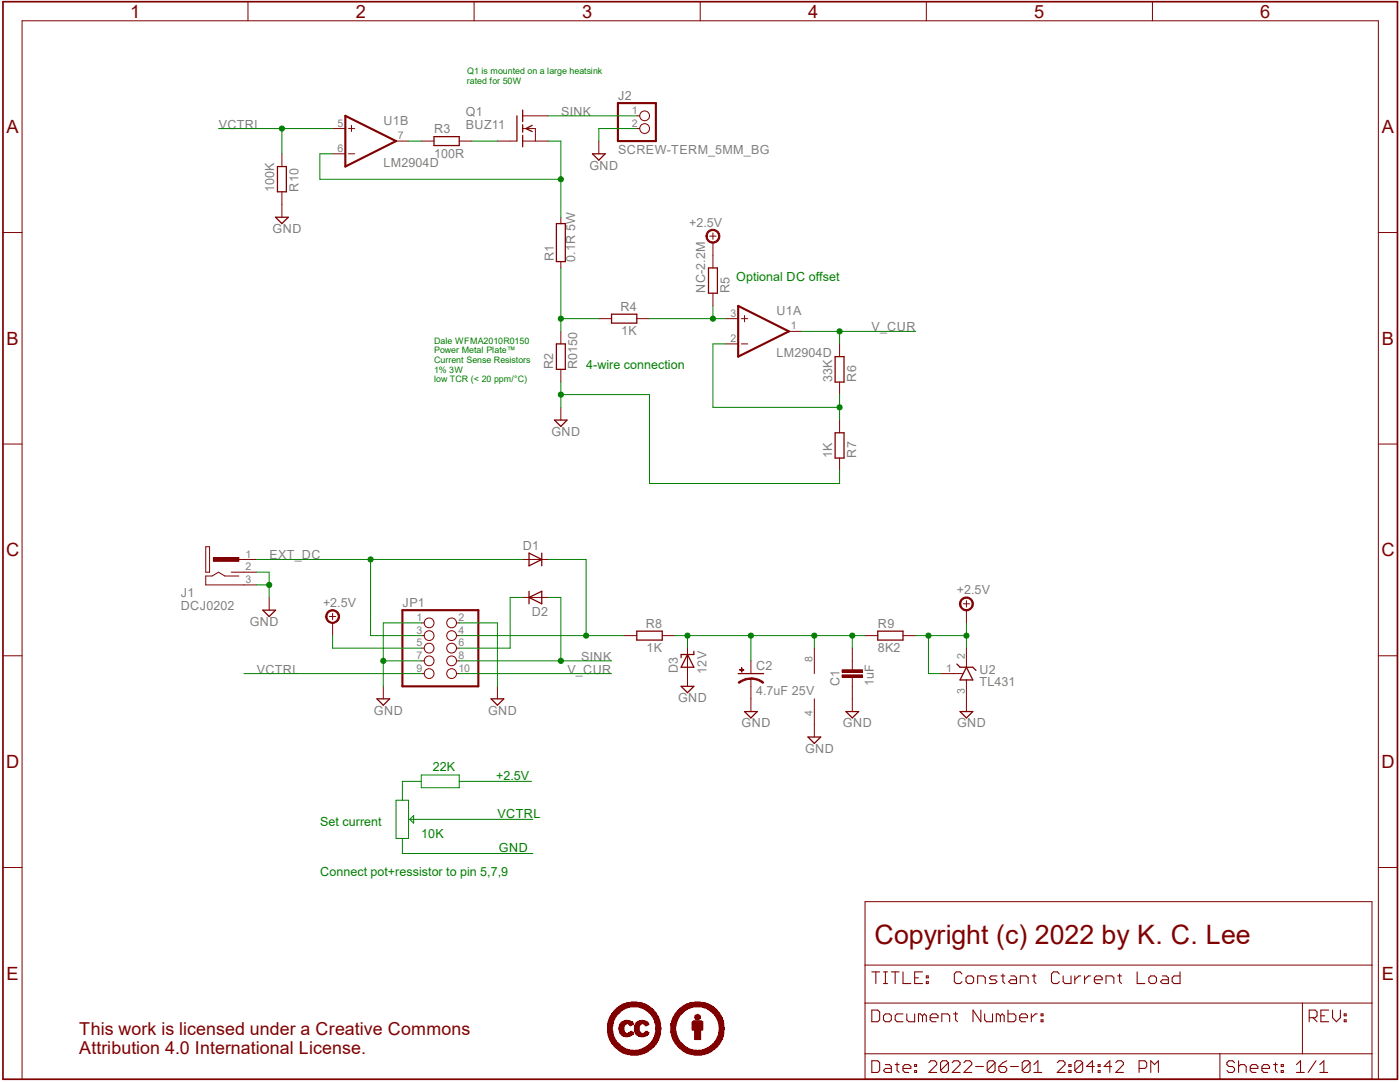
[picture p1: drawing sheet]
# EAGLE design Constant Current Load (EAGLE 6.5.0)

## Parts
C1  1uF  CAPACITOR_0603  [CAPC1608X92N]
C2  4.7uF 25V  CPOL-USE5-6  [E5-6]
D1  DIODE_SOT-23  [SOT95P280X135-3N]
D2  DIODE_SOT-23  [SOT95P280X135-3N]
D3  12V  ZENER_SOT-23  [SOT95P280X135-3N]
J1  DCJ0202  [DCJ0202-SLOTTED]
J2  SCREW-TERM_5MM_BG  [1X02-5MM-BG]
JP1  PINHD-2X5_2.54-W/PLUG  [2X05-W_PLUG]
LICENSE1  CC-BY50%  [CC-BY-50]
Q1  BUZ11  [TO220]
R1  0.1R 5W  RHPS923  [HPS923]
R2  R0150  RESISTOR_2010  [RESC5025X70N]
R3  100R  RESISTOR_0805  [RESC2012X70N]
R4  1K  RESISTOR_0603  [RESC1608X55N]
R5  NC-2.2M  RESISTOR_0603  [RESC1608X55N]
R6  33K  RESISTOR_0603  [RESC1608X55N]
R7  1K  RESISTOR_0603  [RESC1608X55N]
R8  1K  RESISTOR_0805  [RESC2012X70N]
R9  8K2  RESISTOR_0805  [RESC2012X70N]
R10  100K  RESISTOR_0603  [RESC1608X55N]
U1  LM2904D  LM358D  [SO08]
U2  TL431  TL_431DBZ  [SOT95P280X135-3N]

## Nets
+2.5V: JP1.5 R5.2 R9.2 U2.1(R) U2.2(C)
EXT_DC: D1.1(A) J1.1 JP1.3
GND: C1.1 C2.- D3.1(A) J1.2 J1.3 J2.2 JP1.1 JP1.2 JP1.7 R2.1 R7.1 R10.1 U1.4(P:V-) U2.3(A)
N$1: Q1.3(S) R1.2 U1.6(B:-IN)
N$2: C1.2 C2.+ D3.3(K) R8.1 R9.1 U1.8(P:V+)
N$3: D2.3(K) JP1.6
N$4: Q1.1(G) R3.2
N$7: R3.1 U1.7(B:OUT)
N$8: R1.1 R2.2 R4.2
N$9: R4.1 R5.1 U1.3(A:+IN)
N$12: R6.1 R7.2 U1.2(A:-IN)
SINK: D2.1(A) J2.1 JP1.8 Q1.2(D)
V_BUS: D1.3(K) JP1.4 R8.2
V_CUR: JP1.10 R6.2 U1.1(A:OUT)
VCTRL: JP1.9 R10.2 U1.5(B:+IN)

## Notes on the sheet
- Q1 is mounted on a large heatsink
  rated for 50W
- Optional DC offset
- 4-wire connection
- Dale WFMA2010R0150 
  Power Metal Plate™ 
  Current Sense Resistors
  1% 3W 
  low TCR (< 20 ppm/°C)
- 22K
- +2.5V
- VCTRL
- Set current
- 10K
- GND
- Connect pot+ressistor to pin 5,7,9
- Copyright (c) 2022 by K. C. Lee

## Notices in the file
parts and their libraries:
Misc logo: This work is licensed under a Creative Commons
Attribution 4.0 International License.
